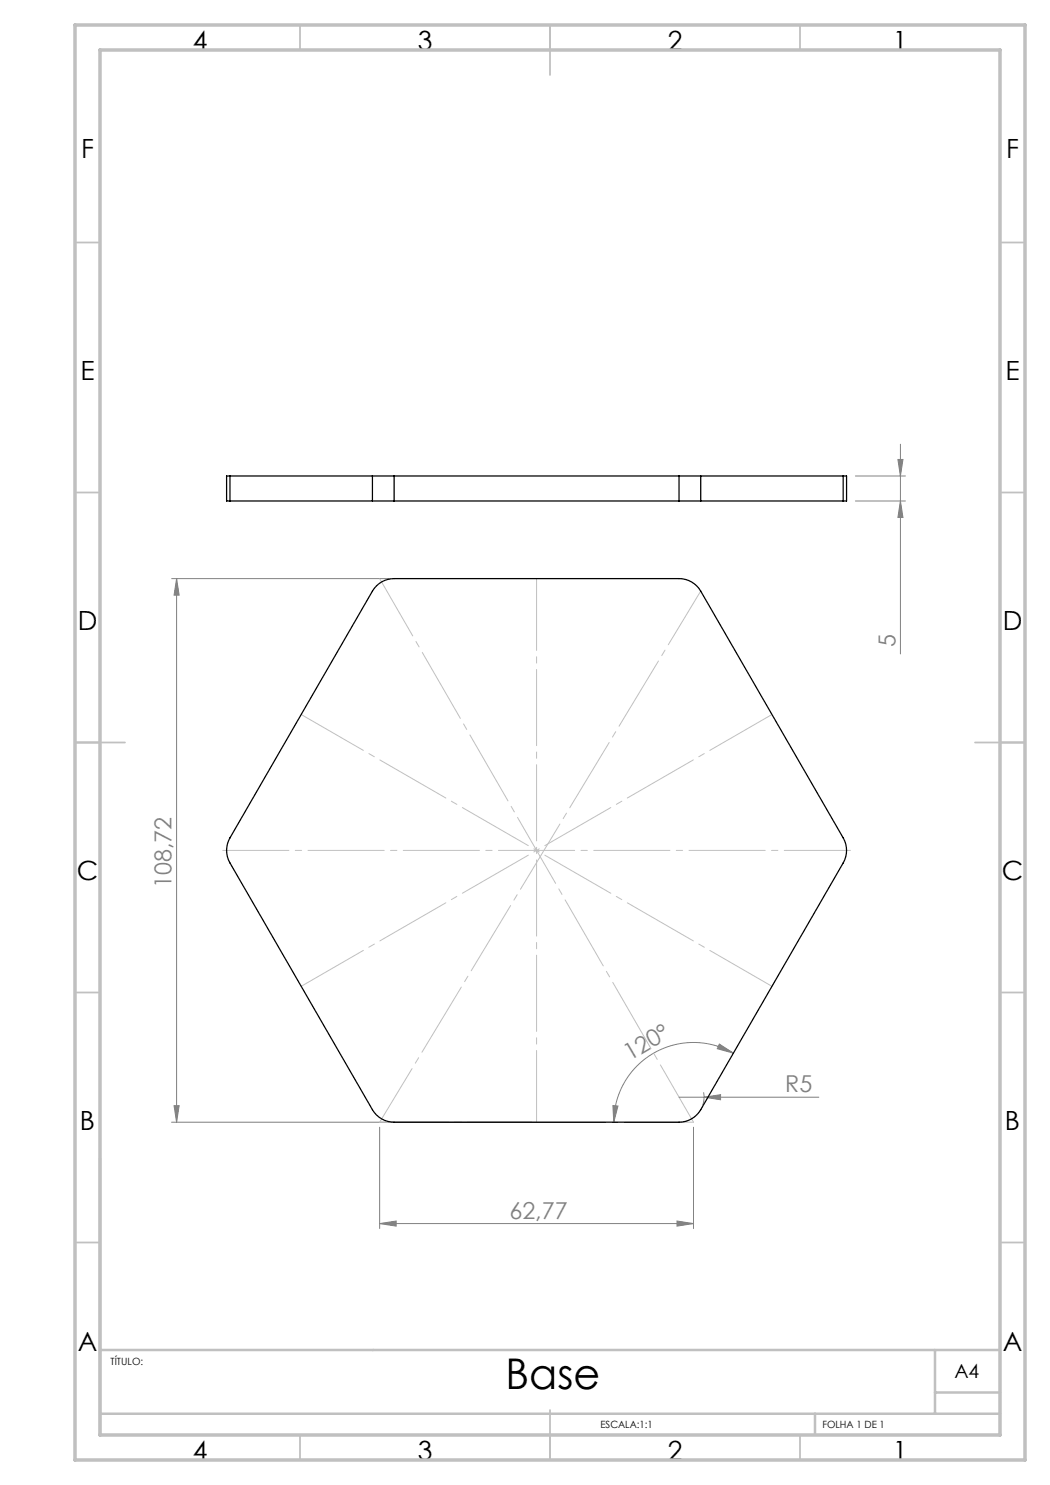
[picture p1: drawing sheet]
<svg xmlns="http://www.w3.org/2000/svg" width="210mm" height="297mm" viewBox="0 0 210 297" stroke-linecap="round" stroke-linejoin="round" font-family="sans-serif">
<g fill="none" stroke="#808080" stroke-width=".2">
<path d="M171.1 95.2h10M179.6 91.9h1l-.5 3.3zM180.1 88.8v42M34.3 115.7h43.5M35.3 115.7v108.7M35.3 115.7l.5 3.3h-1zM171.1 100.2h10M180.1 100.2l.5 3.3h-1zM135.8 219.4h28M140.7 218.5a5 5 0 0 1-.1 2.5M140.8 219.4l3.3-.5v1.1zM143.9 208.8l2.8 1.8-3.2-.9z"/>
<path d="M146.7 210.6a15.9 15.9 0 0 0-23.9 13.8M34.3 224.4h72M34.8 221.1h1l-.5 3.3zM75.9 225.4v20.3M122.6 221.1l1 .1-.8 3.2zM138.7 225.4v20.3M75.9 244.7l3.3-.5v1zM75.9 244.7h62.8M135.4 244.2l3.3 .5-3.3 .5z"/>
</g>
<path d="M107.3 224.4h-31.4M107.3 224.4h31.4" fill="none" stroke="#c0c0c0" stroke-width=".2" stroke-dasharray="15.2 1.3 1.3 1.3" stroke-dashoffset="1.5"/>
<path d="M75.9 224.4l64.2-106.2" fill="none" stroke="#c0c0c0" stroke-width=".2" stroke-dasharray="15.2 1.3 1.3 1.3" stroke-dashoffset="2.7"/>
<path d="M44.5 170.1h125.6M138.7 224.4l-62.8-108.7" fill="none" stroke="#c0c0c0" stroke-width=".2" stroke-dasharray="15.2 1.3 1.3 1.3" stroke-dashoffset="2"/>
<path d="M107.3 115.7v108.7M60.2 142.9l94.2 54.4M60.2 197.3l94.2-54.4" fill="none" stroke="#c0c0c0" stroke-width=".2" stroke-dasharray="15.2 1.3 1.3 1.3" stroke-dashoffset=".9"/>
<g fill="none" stroke="#c0c0c0" stroke-width=".35">
<path d="M60 5v5M110 5v10M160 5v5M15 48.5h5M200 48.5h5M15 98.5h5M200 98.5h5M15 148.5h10M195 148.5h10M15 198.5h5M200 198.5h5M15 248.5h5"/>
<path d="M200 248.5h5M60 287v5M110 282v10M160 287v5"/>
</g>
<path d="M20 231.8v55.2M20 270h180M187 270v12.8M187 278.5h13M20 282.8h180M163 282.8v4.2" fill="none" stroke="#c0c0c0" stroke-width=".5"/>
<path d="M15 5h190v287h-190zM20 10h180v277h-180z" fill="none" stroke="#c0c0c0" stroke-width=".7"/>
<g fill="#808080">
<path d="M140.8 219.4l3.3-.5v1.1z"/>
<path d="M75.9 244.7l3.3-.5v1zM135.4 244.2l3.3 .5-3.3 .5z"/>
<path d="M35.3 115.7l.5 3.3h-1zM34.8 221.1h1l-.5 3.3z"/>
<path d="M143.9 208.8l2.8 1.8-3.2-.9zM122.6 221.1l1 .1-.8 3.2z"/>
<path d="M179.6 91.9h1l-.5 3.3zM180.1 100.2l.5 3.3h-1z"/>
</g>
<g fill="none" stroke="#000" stroke-width=".25">
<path d="M46 95.2h-.7v5h.7M46 95.2h28.5M46 95.2v5M74.5 95.2h4.3M74.5 95.2v5M78.8 95.2v5M78.8 95.2h57M135.8 95.2h4.3M135.8 95.2v5M140.1 95.2v5M140.1 95.2h28.5M168.6 95.2h.7v5h-.7"/>
<path d="M168.6 95.2v5M46 100.2h28.5M74.5 100.2h4.3M75.3 117.2a5 5 0 0 1 3.5-1.5h57a5 5 0 0 1 4.3 2.5l28.5 49.4a5 5 0 0 1 0 5l-28.5 49.3a5 5 0 0 1-4.3 2.5h-57a5 5 0 0 1-4.3-2.5l-28.5-49.3a5 5 0 0 1 0-5l28.5-49.4zM78.8 100.2h57M135.8 100.2h4.3M140.1 100.2h28.5"/>
</g>
<text font-size="8.5" x="101.1" y="277.8">Base</text>
<g font-size="5.3">
<text x="38.5" y="9.9">4</text>
<text x="83.5" y="9.9">3</text>
<text x="133.6" y="9.9">2</text>
<text x="178.6" y="9.9">1</text>
<text x="16.2" y="31.7">F</text>
<text x="201.2" y="31.7">F</text>
<text x="16.1" y="75.9">E</text>
<text x="201.1" y="75.9">E</text>
<text x="15.5" y="125.9">D</text>
<text x="200.5" y="125.9">D</text>
<text x="15.4" y="175.9">C</text>
<text x="200.4" y="175.9">C</text>
<text x="16" y="225.9">B</text>
<text x="201" y="225.9">B</text>
<text x="15.5" y="270.2">A</text>
<text x="200.5" y="270.2">A</text>
<text x="38.5" y="291.9">4</text>
<text x="83.5" y="291.9">3</text>
<text x="133.6" y="291.9">2</text>
<text x="178.6" y="291.9">1</text>
</g>
<g font-size="4.7" fill="#808080">
<text x="179.1" y="129.5" transform="rotate(-90 179.1 129.5)">5</text>
<text x="34.3" y="177.7" transform="rotate(-90 34.3 177.7)">108,72</text>
<text x="126" y="212.3" transform="rotate(-30 126 212.3)">120°</text>
<text x="157.1" y="218.4">R5</text>
<text x="101.9" y="243.7">62,77</text>
</g>
<text font-size="3.9" x="190.9" y="275.5">A4</text>
<g font-size="2">
<text x="22.1" y="273">TÍTULO:</text>
<text x="120.1" y="285.6">ESCALA:1:1</text>
<text x="164.5" y="285.6">FOLHA 1 DE 1</text>
</g>
</svg>
